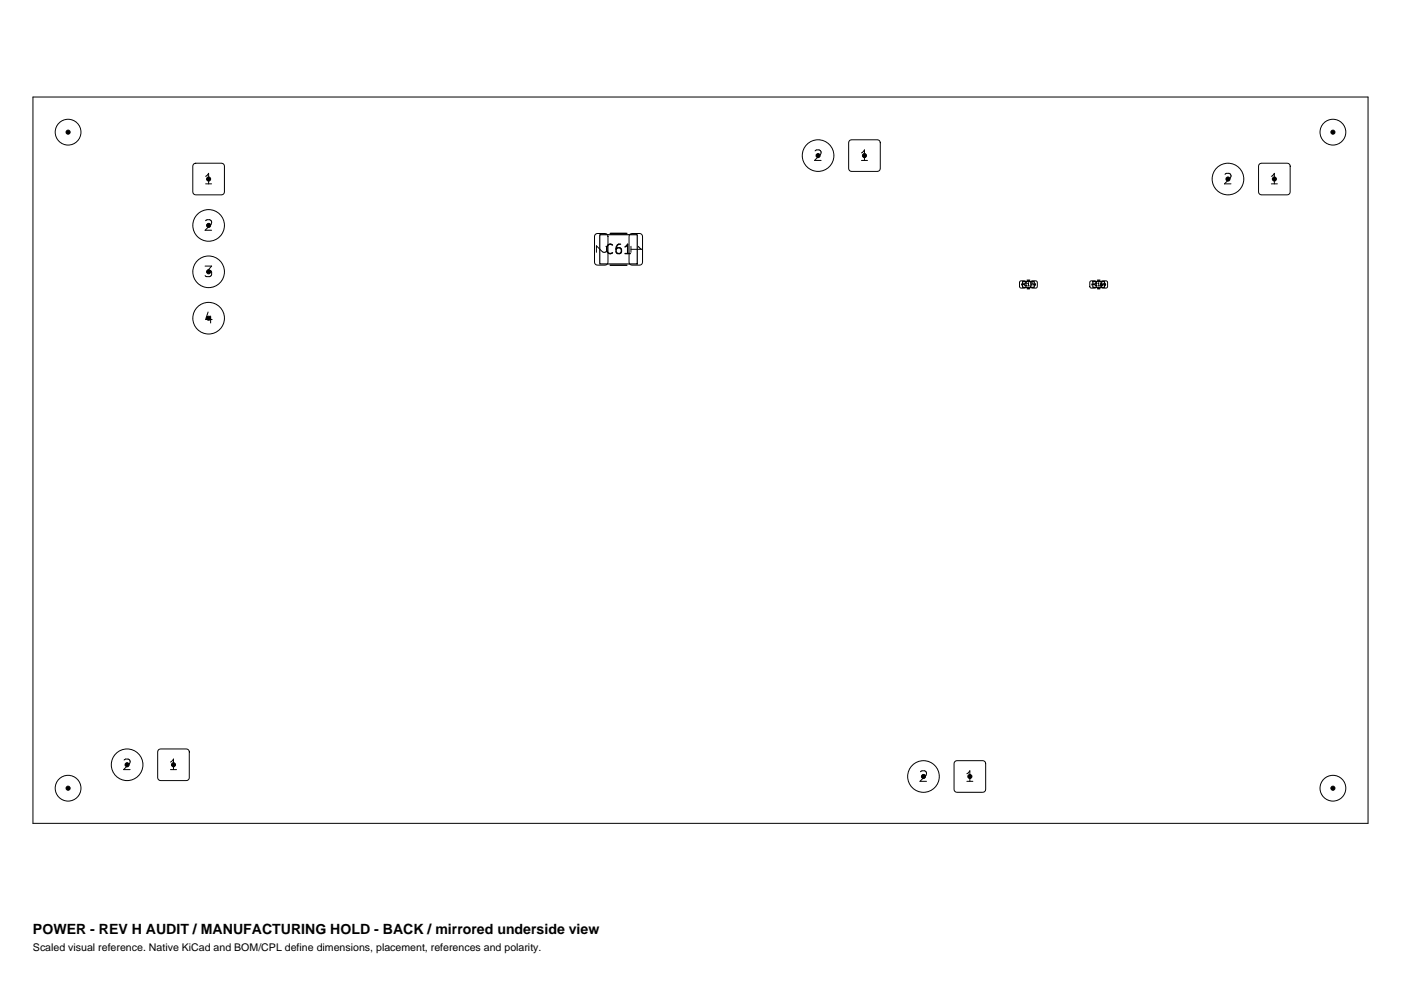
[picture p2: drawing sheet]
<svg xmlns="http://www.w3.org/2000/svg" width="420mm" height="297mm" viewBox="0 0 420 297" stroke-linecap="round" stroke-linejoin="round" font-family="sans-serif">
<path d="M179.8 70.3h11.2v8.8h-11.2zM306.6 84.4h3.5v1.7h-3.5zM327.6 84.4h3.5v1.7h-3.5z" fill="none" stroke="#000" stroke-width=".35"/>
<g fill="none" stroke="#000" stroke-width=".3">
<path d="M9.9 29.1h400.2v217.7h-400.2zM58.1 49.2l.6-.3h7.7a.88 .88 0 0 1 .9 .9v7.7a.88 .88 0 0 1-.9 .9h-7.7a.88 .88 0 0 1-.9-.9v-7.7zM254.7 42.2l.6-.3h7.7a.88 .88 0 0 1 .9 .9v7.7a.88 .88 0 0 1-.9 .9h-7.7a.88 .88 0 0 1-.9-.9v-7.7zM377.6 49.2l.6-.3h7.7a.88 .88 0 0 1 .9 .9v7.7a.88 .88 0 0 1-.9 .9h-7.7a.88 .88 0 0 1-.9-.9v-7.7zM178.5 70.2l.6-.2h2.3a.88 .88 0 0 1 .9 .9v7.7a.88 .88 0 0 1-.9 .9h-2.3a.88 .88 0 0 1-.9-.9v-7.7zM188.8 70.2l.7-.2h2.2a.88 .88 0 0 1 .9 .9v7.7a.88 .88 0 0 1-.9 .9h-2.2a.88 .88 0 0 1-.9-.9v-7.7zM305.8 84.3h1.7v1.9h-1.7zM309.2 84.3h1.6v1.9h-1.6zM326.8 84.3h1.7v1.9h-1.7zM330.2 84.3h1.7v1.9h-1.7zM47.5 224.7l.6-.2h7.8a.88 .88 0 0 1 .8 .8v7.8a.88 .88 0 0 1-.8 .8h-7.8a.88 .88 0 0 1-.8-.8v-7.8zM286.3 228.2l.6-.2h7.7a.88 .88 0 0 1 .9 .8v7.8a.88 .88 0 0 1-.9 .9h-7.7a.88 .88 0 0 1-.9-.9v-7.8z"/>
<circle cx="20.4" cy="39.6" r="3.9"/>
<circle cx="399.6" cy="39.6" r="3.9"/>
<circle cx="245.2" cy="46.6" r="4.7"/>
<circle cx="368.1" cy="53.7" r="4.7"/>
<circle cx="62.5" cy="67.6" r="4.7"/>
<circle cx="62.5" cy="81.5" r="4.7"/>
<circle cx="62.5" cy="95.4" r="4.7"/>
<circle cx="20.4" cy="236.2" r="3.9"/>
<circle cx="38.1" cy="229.2" r="4.7"/>
<circle cx="276.8" cy="232.7" r="4.7"/>
<circle cx="399.6" cy="236.2" r="3.9"/>
</g>
<path d="M182.9 69.9h5M182.9 79.5h5M307.9 84h.8M307.9 86.5h.8M329 84h.7M329 86.5h.7" fill="none" stroke="#000" stroke-width=".42"/>
<g fill="#000" stroke="#000" stroke-width=".3">
<circle cx="20.4" cy="39.6" r=".61"/>
<circle cx="399.6" cy="39.6" r=".61"/>
<circle cx="20.4" cy="236.2" r=".62"/>
<circle cx="399.6" cy="236.2" r=".61"/>
</g>
<g font-size="4.4">
<text x="243.7" y="48.6">2</text>
<text x="257.6" y="48.6">1</text>
<text x="61" y="55.6">1</text>
<text x="366.5" y="55.6">2</text>
<text x="380.5" y="55.6">1</text>
<text x="61" y="69.5">2</text>
<text x="178.3" y="73.1" transform="rotate(90 178.3 73.1)">2</text>
<text x="188.6" y="73.1" transform="rotate(90 188.6 73.1)">1</text>
<text x="61" y="83.4">3</text>
<text x="61" y="97.3">4</text>
<text x="36.5" y="231.2">2</text>
<text x="50.4" y="231.2">1</text>
<text x="275.3" y="234.7">2</text>
<text x="289.2" y="234.7">1</text>
</g>
<text font-size="4.2" x="9.9" y="280.1">POWER - REV H AUDIT / MANUFACTURING HOLD - BACK / mirrored underside view</text>
<text font-size="3.9" x="181" y="76.8">C61</text>
<text font-size="3.2" x="9.9" y="285.1">Scaled visual reference. Native KiCad and BOM/CPL define dimensions, placement, references and polarity.</text>
<g font-size="1.2">
<text x="306.9" y="85.9">C17</text>
<text x="328" y="85.9">C16</text>
</g>
<g font-size="1">
<text x="306.2" y="84.9" transform="rotate(90 306.2 84.9)">1</text>
<text x="309.5" y="84.9" transform="rotate(90 309.5 84.9)">2</text>
<text x="327.2" y="84.9" transform="rotate(90 327.2 84.9)">1</text>
<text x="330.6" y="84.9" transform="rotate(90 330.6 84.9)">2</text>
</g>
</svg>
